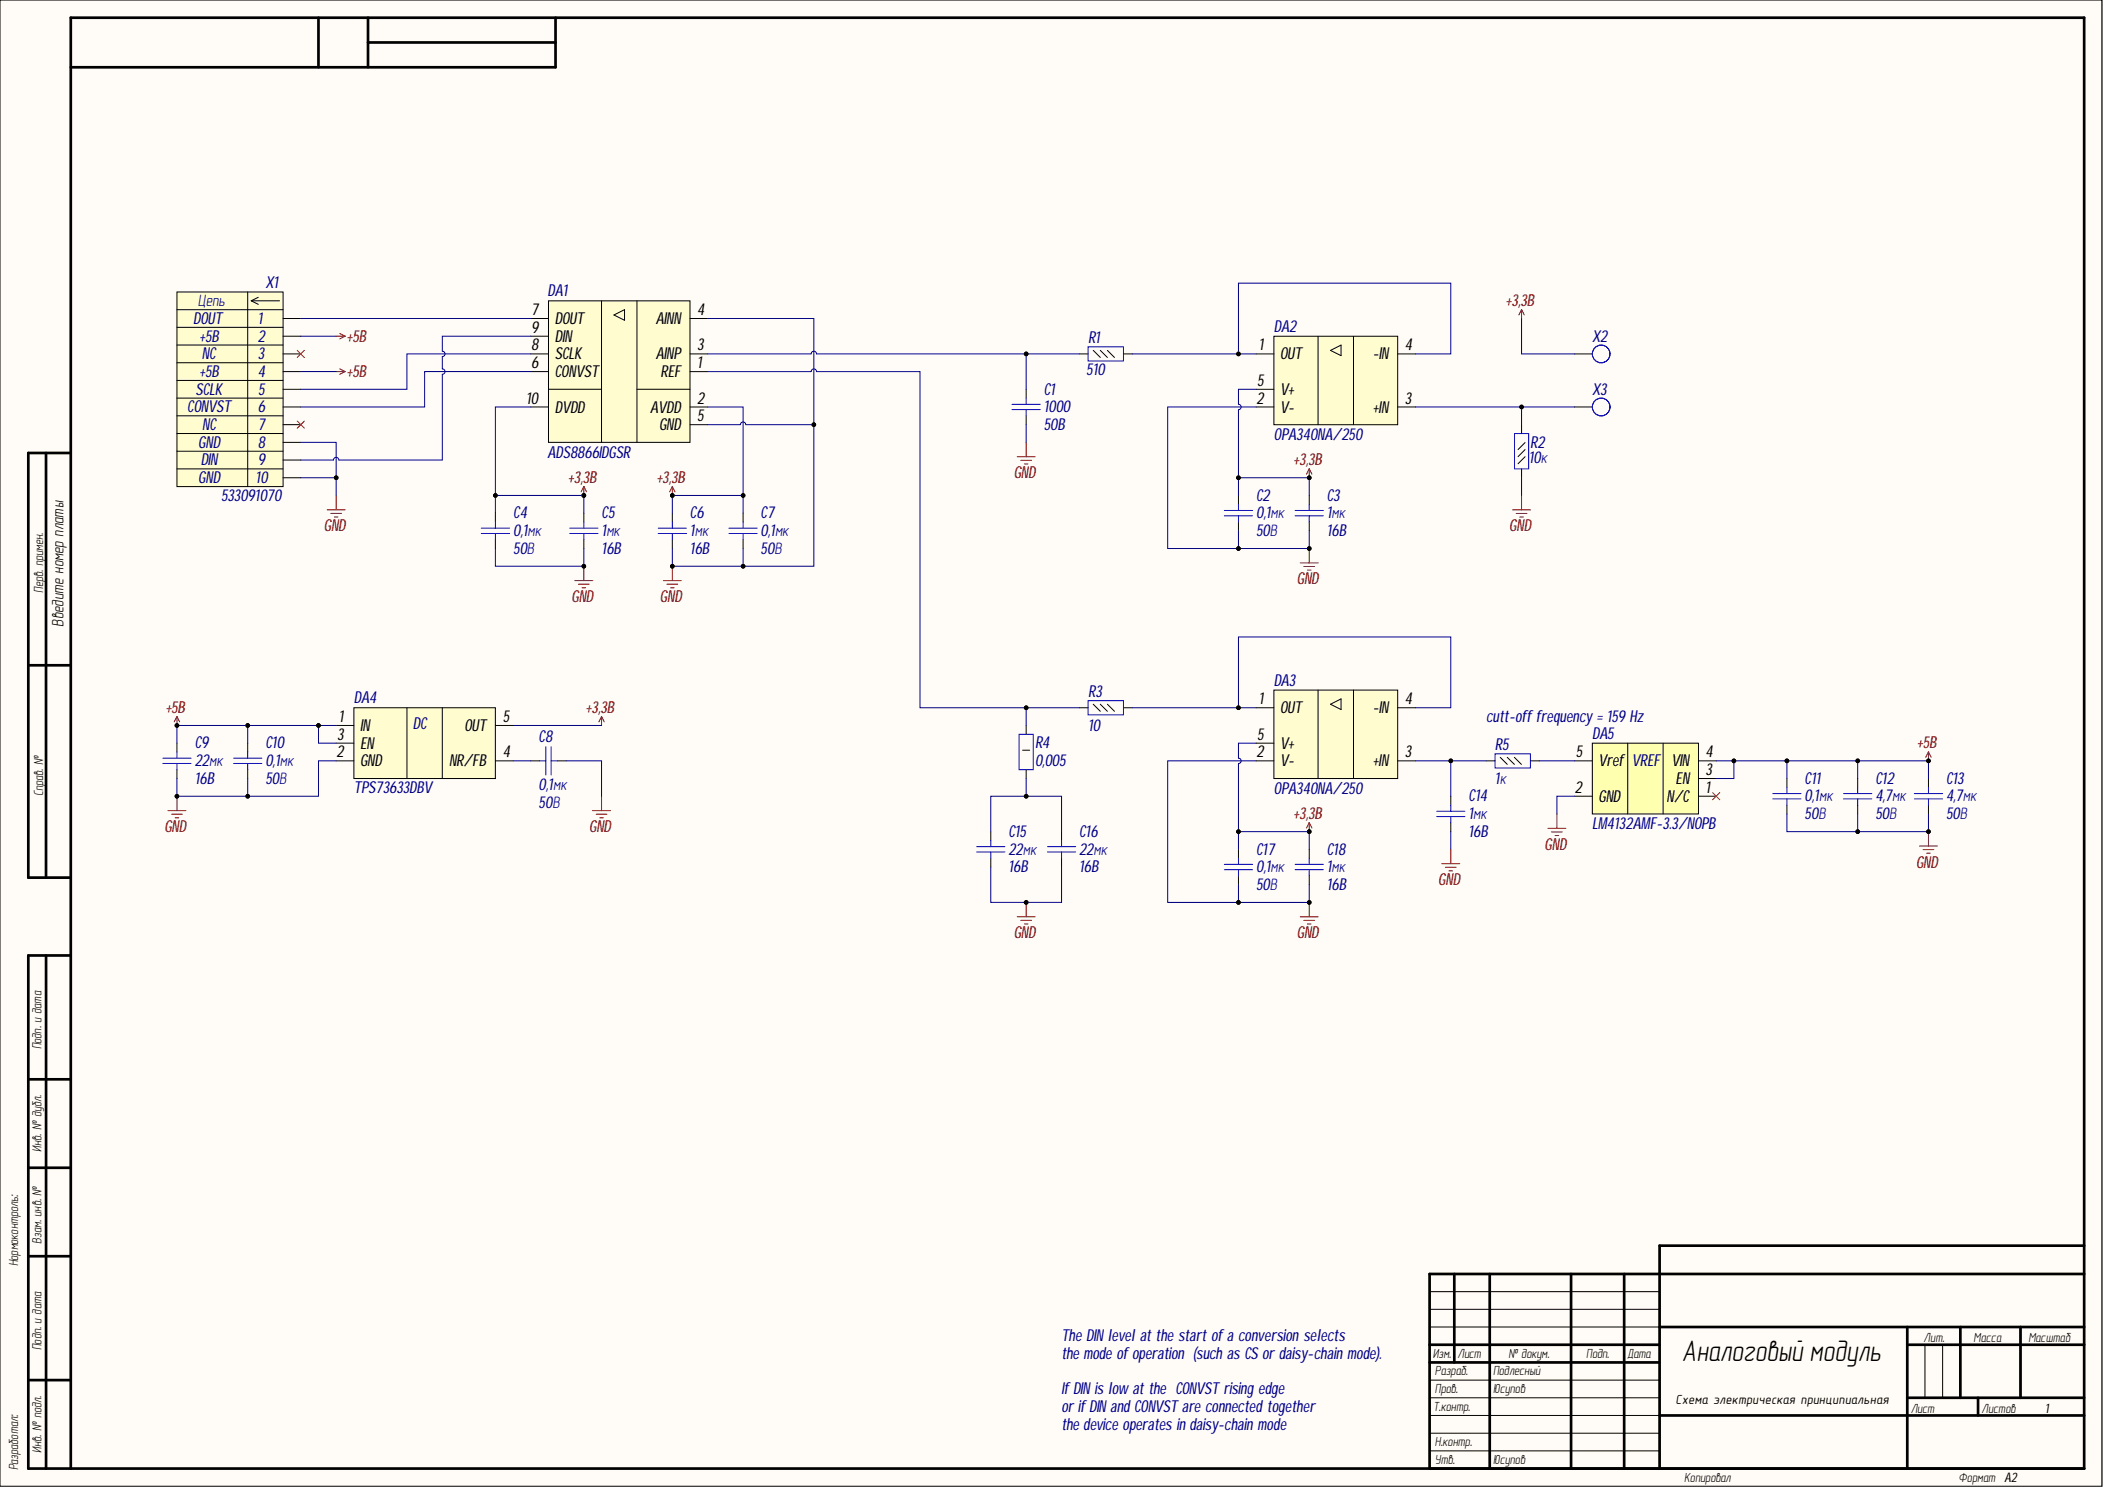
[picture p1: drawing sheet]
# Altium project FPSModule.PrjPcb
1 sheet, 31 parts. Net scope: global (net labels, ports and power ports of the same name join across sheets).
Board file: FPSModule.PcbDoc

## Sheet FPSModule.SchDoc: Аналоговый модуль
size 594 x 420 mm; ApprovedBy: Юсупов; CheckedBy: Юсупов; DrawnBy: Подлесный; SheetTotal: 1; Format: A2; DocumentType: Схема электрическая принципиальная

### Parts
C1  Voltage: 50B  [C0402]  (hidden comment: 1000)
C2  Voltage: 50В  [C0402]  (hidden comment: 0,1мк)
C3  Voltage: 16B  [C0603]  (hidden comment: 1мк)
C4  Voltage: 50В  [C0402]  (hidden comment: 0,1мк)
C5  Voltage: 16B  [C0603]  (hidden comment: 1мк)
C6  Voltage: 16B  [C0603]  (hidden comment: 1мк)
C7  Voltage: 50В  [C0402]  (hidden comment: 0,1мк)
C8  Voltage: 50В  [C0402]  (hidden comment: 0,1мк)
C9  Voltage: 16B  [C1210]  (hidden comment: 22мк)
C10  Voltage: 50В  [C0402]  (hidden comment: 0,1мк)
C11  Voltage: 50В  [C0402]  (hidden comment: 0,1мк)
C12  Voltage: 50В  [C0805]  (hidden comment: 4,7мк)
C13  Voltage: 50В  [C0805]  (hidden comment: 4,7мк)
C14  Voltage: 16B  [C0603]  (hidden comment: 1мк)
C15  Voltage: 16B  [C1210]  (hidden comment: 22мк)
C16  Voltage: 16B  [C1210]  (hidden comment: 22мк)
C17  Voltage: 50В  [C0402]  (hidden comment: 0,1мк)
C18  Voltage: 16B  [C0603]  (hidden comment: 1мк)
DA1  Part Number: ADS8866IDGSR  [MSOP10]  (hidden comment: ADS8866)
DA2  Part Number: OPA340NA/250  [SOT23-5]  (hidden comment: OPA340)
DA3  Part Number: OPA340NA/250  [SOT23-5]  (hidden comment: OPA340)
DA4  Part Number: TPS73633DBV  [SOT23-5]  (hidden comment: TPS736DBV)
DA5  Part Number: LM4132AMF-3.3/NOPB  [SOT23-5]  (hidden comment: LM4132)
R1  value 510  [R0402]  (hidden comment: Resistor_0,062Вт)
R2  value 10к  [R0402]  (hidden comment: Resistor_0,062Вт)
R3  value 10  [R0402]  (hidden comment: Resistor_0,062Вт)
R4  value 0,005  [R1206]  (hidden comment: Resistor_1Вт)
R5  value 1к  [R0402]  (hidden comment: Resistor_0,062Вт)
X1  Part Number: 533091070  [SlimStack-10pin-angl-plg]  (hidden comment: Header_10_plg)
X2  SoldPoint  [SOLD_1PAD]  (value not drawn)
X3  SoldPoint  [SOLD_1PAD]  (value not drawn)

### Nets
+3,3B: C2.2 C3.2 C4.2 C5.2 C6.2 C7.2 C17.2 C18.2 DA1.2(AVDD) DA1.10(DVDD) DA2.5(V+) DA3.5(V+) DA4.5(OUT) X2.1
+5B: C9.2 C10.2 C11.2 C12.2 C13.2 DA4.1(IN) DA4.3(EN) DA5.3(EN) DA5.4(VIN) X1.2 X1.4
GND: C1.1 C2.1 C3.1 C4.1 C5.1 C6.1 C7.1 C8.1 C9.1 C10.1 C11.1 C12.1 C13.1 C14.1 C15.1 C16.1 C17.1 C18.1 DA1.4(AINN) DA1.5(GND) DA2.2(V-) DA3.2(V-) DA4.2(GND) DA5.2(GND) R2.1 X1.8 X1.10
NetC1_2: C1.2 DA1.3(AINP) R1.1
NetC8_2: C8.2 DA4.4(NR/FB)
NetC14_2: C14.2 DA3.3(+IN) R5.1
NetC15_2: C15.2 C16.2 R4.1
NetDA1_1: DA1.1(REF) R3.1 R4.2
NetDA1_6: DA1.6(CONVST) X1.6
NetDA1_7: DA1.7(DOUT) X1.1
NetDA1_8: DA1.8(SCLK) X1.5
NetDA1_9: DA1.9(DIN) X1.9
NetDA2_1: DA2.1(OUT) DA2.4(-IN) R1.2
NetDA2_3: DA2.3(+IN) R2.2 X3.1
NetDA3_1: DA3.1(OUT) DA3.4(-IN) R3.2
NetDA5_5: DA5.5(Vref) R5.2

Not connected (* = marked no-connect by the designer): DA5 1(N/C)*; X1 3* 7*

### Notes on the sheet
- Перв. примен.
- cutt-off frequency = 159 Hz
- Справ. №
- Подп. и дата
- Инв. № дубл.
- Нормоконтроль:
- Взам. инв. №
- The DIN level at the start of a conversion selects
- the mode of operation  (such as CS or daisy-chain mode).
- Изм.
- Лист
- № докум.
- Подп.
- Дата
- Лит.
- Масса
- Масштаб
- If DIN is low at the  CONVST rising edge
- or if DIN and CONVST are connected together
- Т.контр.
- Пров.
- Разраб.
- Листов
- Разработал:
- Инв. № подл.
- the device operates in daisy-chain mode
- Н.контр.
- Утв.
- Копировал
- Формат
